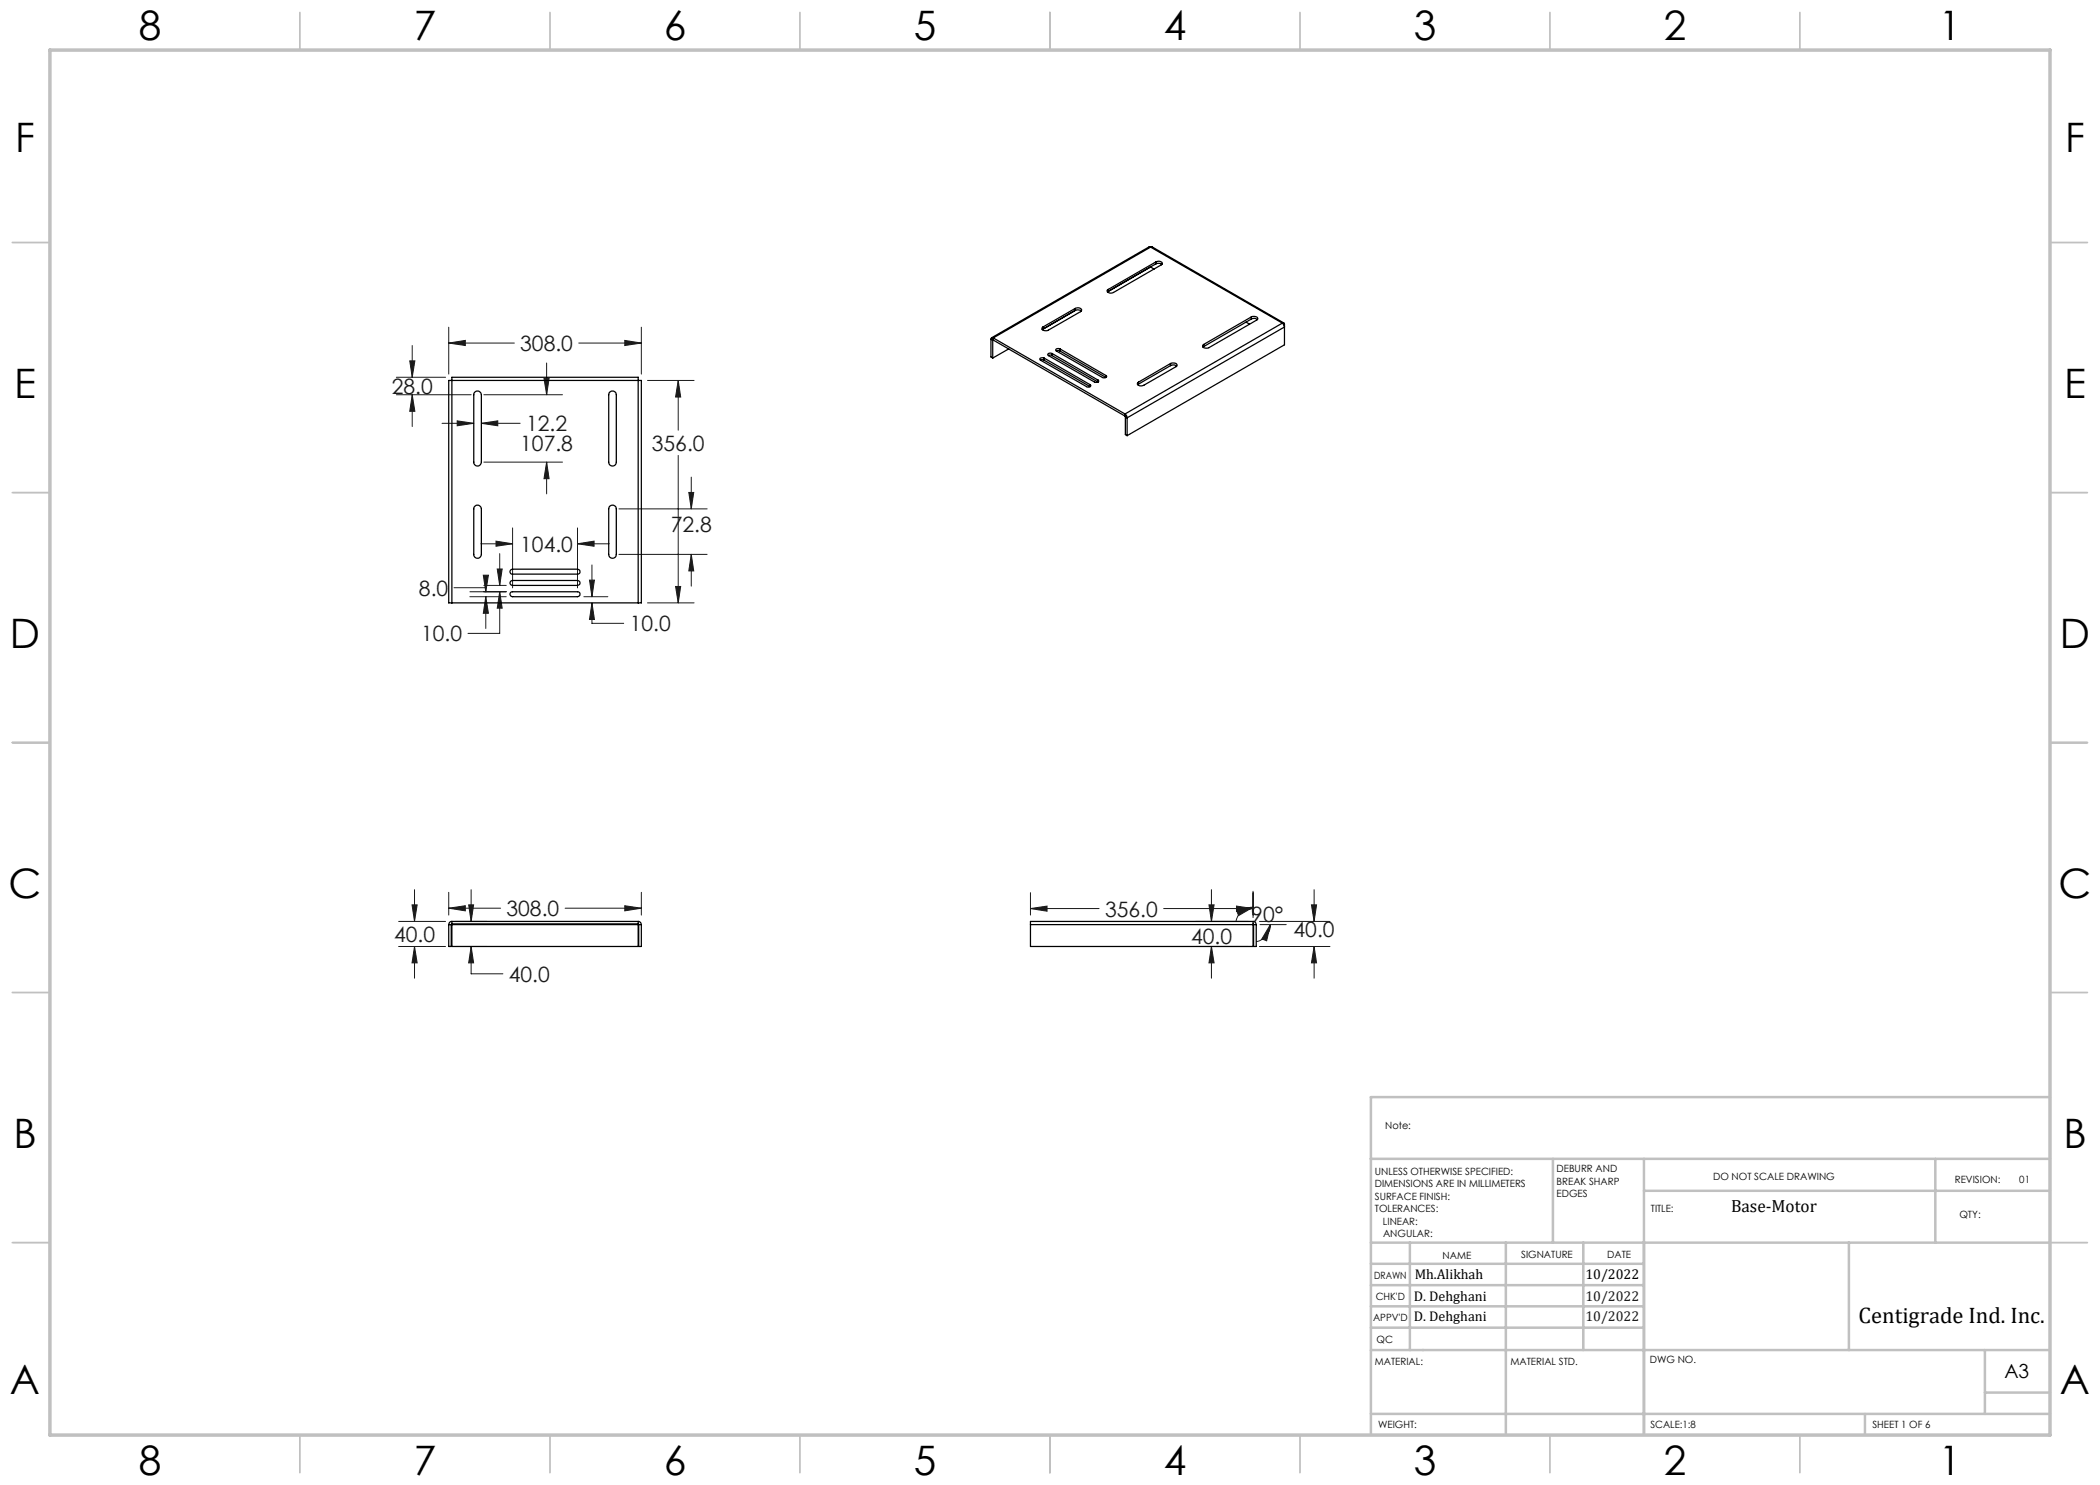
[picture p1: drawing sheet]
<svg xmlns="http://www.w3.org/2000/svg" width="420mm" height="297mm" viewBox="0 0 420 297" stroke-linecap="round" stroke-linejoin="round" font-family="sans-serif">
<g fill="none" stroke="#191924" stroke-width=".2">
<path d="M79.3 78.9h14.9M79.3 75.5h9.8M82 72.2h1l-.6 3.3zM82.4 78.9l.6 3.4h-1zM82.4 69.1v6.4M82.4 78.9v6.4M89.7 68.6l3.4-.5v1zM89.7 65.4v9.4M89.7 68.6h13.2M96.8 78.9h15.7M108.8 75.7h1l-.5 3.2zM109.3 72.6v6.3"/>
<path d="M115.7 68.6h12.6M125 68.1l3.3 .5-3.3 .5zM128.3 65.4v9.4M129.5 76.1h9.3M135.6 76.1l.5 3.3h-1zM135.6 76.1v9.9M88.4 84.7h6.4M91.4 84.2l3.4 .5-3.4 .5zM96.3 84.7l3.3-.5v1zM96.3 84.7h7.7M96.8 92.4h15.7M109.3 92.4l.5 3.3h-1z"/>
<path d="M109.3 92.4v6.4M135.6 91.1v29.5M137.8 98.5h.9l-.4 3.3zM138.3 95.4v6.4M90.8 117.5h6.4v.9M94 118.4h7.2M94 119.3h7.2M96.2 108.8h6.3M96.7 115h1l-.5 3.4zM96.8 117.1h4.4M97.2 119.3l.5 3.4h-1zM97.2 119.3v6.4"/>
<path d="M99.2 108.2l3.3 .6-3.3 .5zM99.4 113.8h1l-.5 3.3zM99.9 118.4l.5 3.2h-1zM99.9 118.4v8.3h-6.3M99.9 110.7v6.4M102.5 105.6v12M115.5 108.8l3.3-.6v1.1zM115.5 105.6v12M115.5 108.8h6.3M116.8 119.3h4.8M117.9 116h1l-.5 3.3zM118.4 113v6.3"/>
<path d="M123.8 110.9h17.6M123.8 101.8h17.6M135.1 117.3h1l-.5 3.3zM138.3 110.9l.4 3.3h-.9zM138.3 110.9v6.3M118.4 120.6l.5 3.3h-1zM118.4 120.6v4.1h6.3M129.5 120.6h9.3M82.9 177.9v6.4M89.7 178.5v4.5M94.2 177.9v6.4M128.3 178.5v4.5"/>
<path d="M206.1 178.5v4.5M242.3 177.9v6.4M250.6 178.3v5.2M262.8 177.9v6.4M79.7 189.3h9.4M79.7 184.3h9.4M82.4 181h1l-.5 3.3zM82.9 189.3l.5 3.3h-1zM82.9 189.3v6.3M89.7 181.6l3.4-.5v1.1zM89.7 181.6h10.4M91 189.3h6.4"/>
<path d="M91 184.3h6.4M93.7 181h1l-.5 3.3zM94.2 189.3l.5 3.3h-1zM94.2 189.3v5.5h6.4M113 181.6h15.3M125 181.1l3.3 .5-3.3 .6zM206.1 181.7l3.3-.5v1zM206.1 181.7h13.7M232.7 181.7h17.9M239.1 189.3h10.6M239.1 184.3h10.6M241.8 181h1l-.5 3.3z"/>
<path d="M242.3 189.3l.5 3.3h-1zM242.3 189.3v6.3M247.3 181.2l3.3 .5-3.3 .5zM247.4 182.2l3.2-.8-2.9 1.7zM250.6 181.4a3.5 3.5 0 0 0-3.4 2.9M251.9 189.3h14.1M251.9 184.3h14.1M252 184.9h5.2M254.1 184.9l-.8 3.3-.9-.4zM254.1 184.9a3.4 3.4 0 0 1-2.9 3.4M262.3 181h1l-.5 3.3zM262.8 189.3l.5 3.3h-1z"/>
<path d="M262.8 189.3v6.3"/>
</g>
<g fill="none" stroke="#c0c0c0" stroke-width=".35">
<path d="M60 2.5v7.5M110 2.5v7.5M160 2.5v7.5M210 2.5v7.5M260 2.5v7.5M310 2.5v7.5M360 2.5v7.5M2.5 48.5h7.5M410 48.5h7.5M2.5 98.5h7.5M410 98.5h7.5M2.5 148.5h7.5"/>
<path d="M410 148.5h7.5M2.5 198.5h7.5M410 198.5h7.5M2.5 248.5h7.5M410 248.5h7.5M60 287v7.5M110 287v7.5M160 287v7.5M210 287v7.5M260 287v7.5M310 287v7.5M360 287v7.5"/>
</g>
<g fill="none" stroke="#c0c0c0" stroke-width=".5">
<path d="M410 219.4h-135.8v67.4M274.2 231.8h135.8M310.6 231.8v16.7M328.8 231.8v55.2M328.8 238.2h81.2M387.1 231.8v16.7M274.2 248.5h135.8M274.2 257h54.6M274.2 252.8h54.6M282 248.5v21.5M301.2 248.5v38.3M316.7 248.5v21.5"/>
<path d="M369.8 248.5v21.5M274.2 265.5h54.6M274.2 261.3h54.6M274.2 270h135.8M397 270v12.8M397 278.5h13M274.2 282.8h135.8M373 282.8v4.2"/>
</g>
<path d="M10 10h400v277h-400z" fill="none" stroke="#c0c0c0" stroke-width=".7"/>
<path d="M89.7 181.6l3.4-.5v1.1zM125 181.1l3.3 .5-3.3 .6zM94.2 189.3l.5 3.3h-1zM93.7 181h1l-.5 3.3zM82.9 189.3l.5 3.3h-1zM82.4 181h1l-.5 3.3zM262.8 189.3l.5 3.3h-1zM262.3 181h1l-.5 3.3zM247.3 181.2l3.3 .5-3.3 .5zM206.1 181.7l3.3-.5v1zM254.1 184.9l-.8 3.3-.9-.4zM247.4 182.2l3.2-.8-2.9 1.7zM242.3 189.3l.5 3.3h-1zM241.8 181h1l-.5 3.3zM89.7 68.6l3.4-.5v1zM125 68.1l3.3 .5-3.3 .5zM135.6 76.1l.5 3.3h-1zM135.1 117.3h1l-.5 3.3zM91.4 84.2l3.4 .5-3.4 .5zM96.3 84.7l3.3-.5v1zM82.4 78.9l.6 3.4h-1zM82 72.2h1l-.6 3.3zM108.8 75.7h1l-.5 3.2zM109.3 92.4l.5 3.3h-1zM138.3 110.9l.4 3.3h-.9zM137.8 98.5h.9l-.4 3.3zM99.2 108.2l3.3 .6-3.3 .5zM115.5 108.8l3.3-.6v1.1zM96.7 115h1l-.5 3.4zM97.2 119.3l.5 3.4h-1zM117.9 116h1l-.5 3.3zM118.4 120.6l.5 3.3h-1zM99.4 113.8h1l-.5 3.3zM99.9 118.4l.5 3.2h-1z" fill="#191924"/>
<g fill="none" stroke="#000" stroke-width=".25">
<path d="M221.7 57.9v.4l-.2 .1M230 53.4h.1M230.1 49.4h-.3l-31.5 18.2M230.1 49.4h.3l26.4 15.2M230.1 49.4l-31.5 18.2M230.1 49.4l26.4 15.2M230.2 53.3l.6 .5M231.2 52.4a.79 .79 0 0 1 1.2 .4l-9.7 5.7a.79 .79 0 0 1-1.3-.4l.3-.2M231.2 52.8a1.18 1.18 0 0 1 1.2 .1M231.2 52.4l-9.5 5.5M231.2 52.8l-9.7 5.5M231.2 52.4v.4"/>
<path d="M90.4 76.1v-.6h37.2v.6M90.4 76.1h-.7v44.5h.7M90.4 76.1v44.5M90.4 76.1h37.2M94.9 78.5a.76 .76 0 0 1 .9-.3 .76 .76 0 0 1 .5 .7v13.5a.76 .76 0 0 1-.8 .8 .76 .76 0 0 1-.7-.8v-13.6zM121.9 78.5a.76 .76 0 0 1 .9-.3 .76 .76 0 0 1 .5 .7v13.5a.76 .76 0 0 1-.8 .8 .76 .76 0 0 1-.8-.8v-13.5zM127.6 76.1h.7v44.5h-.7M127.6 76.1v44.5M198.2 67.8l.3 .2M198.2 67.8v3.6l.3 .2M198.5 68v3.6M198.6 68h-.1"/>
<path d="M198.6 67.6a.28 .28 0 0 0-.3 0 .28 .28 0 0 0-.1 .2M198.6 68l26.4 15.2M198.6 67.6v.4M198.6 67.6l26.4 15.2M201.8 69.8l-3.3 1.8M208.1 72l9.2 5.3a.4 .4 0 0 0 .6 .2 .4 .4 0 0 0 .1-.6M208.1 72l.3-.1 .4 .1M208.6 65.4v.4l-.1 .1M208.8 71.6a.51 .51 0 0 0-.8 .4h.1M208.8 71.6l9.2 5.3M208.8 72l9.2 5.3v-.4M208.8 71.6v.4"/>
<path d="M209.7 71.1l9.2 5.3a.45 .45 0 0 0 .5 .1 .45 .45 0 0 0 .3-.4l-.1-.1M209.7 71.1l.3-.1 .4 .1M210.4 70.7a.59 .59 0 0 0-.8 .2l.1 .2M210.4 70.7l9.2 5.3M210.4 71.1l9.2 5.3v-.4M210.4 70.7v.4M211.3 70.2l9.2 5.3a.45 .45 0 0 0 .5 .1 .45 .45 0 0 0 .3-.4l-.1-.1M211.3 70.2l.3-.1 .4 .1M212 69.8a.59 .59 0 0 0-.9 .2l.2 .2M212 69.8l9.2 5.3M212 70.2l9.2 5.3v-.4M212 69.8v.4"/>
<path d="M215 61.7a.88 .88 0 0 1 1.3 .3l-.2 .3-6.4 3.7a.81 .81 0 0 1-1.3-.4l.2-.2M215 61.7v.4a1.15 1.15 0 0 1 1.3 .1M215 61.7l-6.4 3.7M215.1 62.1l-6.6 3.8M227.7 76.8l-.2 .1M227.7 76.4v.4M234.1 72.7a.89 .89 0 0 1 1.3 .4l-.2 .2-6.4 3.7a.77 .77 0 0 1-1.3-.4l.2-.2M234.1 73.1a1.05 1.05 0 0 1 1.2 .1M234.1 72.7l-6.4 3.7M234.1 72.7v.4M234.1 73.1l-6.4 3.7M240.7 69.3l-.1 .1"/>
<path d="M240.7 68.9v.4M249.2 64.4l.7 .4M250.3 63.4a.81 .81 0 0 1 1.2 .4l-9.7 5.7a.81 .81 0 0 1-1.3-.4l.2-.2M250.3 63.8a1 1 0 0 1 1.2 .1M250.3 63.4l-9.6 5.5M250.3 63.4v.4M250.3 63.8l-9.6 5.5M256.5 64.6l.4 .8-31.5 18.2M256.5 64.6a.26 .26 0 0 1 .3 0 .26 .26 0 0 1 .1 .3M256.5 64.6l-31.5 18.2M256.9 64.9v4.1l-31.5 18.1M256.9 64.9h-.1"/>
<path d="M225 82.8l.2 .2 .2 .6M225 83.2l.1 .2M225 82.8v.4M225.1 83.4l.3 .2M225.1 83.4v3.5l.3 .2M225.4 83.6v3.5M94.9 101.3a.76 .76 0 0 1 .9-.2 .76 .76 0 0 1 .5 .7v9.1a.76 .76 0 0 1-.8 .8 .76 .76 0 0 1-.7-.8v-9.3zM102.1 118.5l.2-.1h13.2a.49 .49 0 0 1 .5 .4 .49 .49 0 0 1-.5 .5h-13l-.4-.2-.1-.3zM102.2 113.9l.3-.1h13a.49 .49 0 0 1 .5 .5 .49 .49 0 0 1-.5 .5h-13a.49 .49 0 0 1-.5-.3 .49 .49 0 0 1 .2-.6zM102.2 116.2l.3-.1h13a.49 .49 0 0 1 .5 .5 .49 .49 0 0 1-.5 .5h-13a.49 .49 0 0 1-.5-.3 .49 .49 0 0 1 .2-.6zM121.9 101.3a.76 .76 0 0 1 .9-.2 .76 .76 0 0 1 .5 .7v9.1a.76 .76 0 0 1-.8 .8 .76 .76 0 0 1-.8-.8v-9.1zM90.4 120.6h37.2"/>
<path d="M89.7 184.9h.5M89.7 184.9v4.4h.5v-4.4M90.4 184.8l-.2 .1M90.4 184.3a.6 .6 0 0 0-.7 .6M90.4 184.8v.1M90.4 184.9v4.4h37.2v-4.4M90.4 184.9h37.2M90.4 184.3v.5M90.4 184.3h37.2M90.4 184.8h37.2M127.6 184.8l.1 .1M127.6 184.3a.66 .66 0 0 1 .7 .6"/>
<path d="M127.6 184.8v.1M127.6 184.3v.5M127.7 184.9h.6M127.7 184.9v4.4h.6v-4.4M206.1 184.9h44.5M206.1 184.9v4.4h44.5v-4.4M250.6 184.3h-44.5v.6M250.6 184.3v.6M250.6 184.8l.1 .1M250.6 184.3a.66 .66 0 0 1 .6 .6M250.7 184.9h.5M250.7 184.9v4.4h.5v-4.4"/>
</g>
<g font-size="8.1">
<text x="27.8" y="8">8</text>
<text x="82.8" y="8">7</text>
<text x="132.8" y="8">6</text>
<text x="182.8" y="8">5</text>
<text x="232.8" y="8">4</text>
<text x="282.8" y="8">3</text>
<text x="332.8" y="8">2</text>
<text x="387.8" y="8">1</text>
<text x="3" y="30.4">F</text>
<text x="413" y="30.4">F</text>
<text x="2.8" y="79.6">E</text>
<text x="412.8" y="79.6">E</text>
<text x="2" y="129.6">D</text>
<text x="412" y="129.6">D</text>
<text x="1.7" y="179.6">C</text>
<text x="411.7" y="179.6">C</text>
<text x="2.7" y="229.6">B</text>
<text x="412.7" y="229.6">B</text>
<text x="2" y="278.9">A</text>
<text x="412" y="278.9">A</text>
<text x="27.8" y="295">8</text>
<text x="82.8" y="295">7</text>
<text x="132.8" y="295">6</text>
<text x="182.8" y="295">5</text>
<text x="232.8" y="295">4</text>
<text x="282.8" y="295">3</text>
<text x="332.8" y="295">2</text>
<text x="387.8" y="295">1</text>
</g>
<text font-size="4.5" x="371.7" y="264.6">Centigrade Ind. Inc.</text>
<g font-size="4.2" fill="#191924">
<text x="104.1" y="70.2">308.0</text>
<text x="78.4" y="78.8">28.0</text>
<text x="105.2" y="86.2">12.2</text>
<text x="104.1" y="90.1">107.8</text>
<text x="130.4" y="90.1">356.0</text>
<text x="134.2" y="106.4">72.8</text>
<text x="104.1" y="110.3">104.0</text>
<text x="83.8" y="119.1">8.0</text>
<text x="84.2" y="128.3">10.0</text>
<text x="125.9" y="126.3">10.0</text>
<text x="101.3" y="183.2">308.0</text>
<text x="221" y="183.3">356.0</text>
<text x="250.3" y="184.5">90°</text>
<text x="78.8" y="188.4">40.0</text>
<text x="238.2" y="188.8">40.0</text>
<text x="258.7" y="187.4">40.0</text>
<text x="101.8" y="196.4">40.0</text>
</g>
<text font-size="3.9" x="400.9" y="275.5">A3</text>
<text font-size="3.5" x="346.2" y="242.4">Base-Motor</text>
<g font-size="2.8">
<text x="282.9" y="255.9">Mh.Alikhah</text>
<text x="317.1" y="255.9">10/2022</text>
<text x="282.8" y="260.1">D. Dehghani</text>
<text x="282.8" y="264.2">D. Dehghani</text>
</g>
<g font-size="2.8" fill="#191924">
<text x="317.1" y="260.1">10/2022</text>
<text x="317.1" y="264.2">10/2022</text>
</g>
<g font-size="2">
<text x="277" y="225.8">Note:</text>
<text x="275" y="234.9">UNLESS OTHERWISE SPECIFIED:</text>
<text x="275" y="237.4">DIMENSIONS ARE IN MILLIMETERS</text>
<text x="275" y="239.9">SURFACE FINISH:</text>
<text x="311.3" y="234.5">DEBURR AND</text>
<text x="311.3" y="237">BREAK SHARP</text>
<text x="311.3" y="239.5">EDGES</text>
<text x="342.6" y="236">DO NOT SCALE DRAWING</text>
<text x="391" y="236.6">REVISION:</text>
<text x="403.9" y="236.6">01</text>
<text x="275" y="242.4">TOLERANCES:</text>
<text x="276.6" y="244.9">LINEAR:</text>
<text x="330.2" y="242.4">TITLE:</text>
<text x="391.9" y="243.7">QTY:</text>
<text x="276.6" y="247.4">ANGULAR:</text>
<text x="288.5" y="251.7">NAME</text>
<text x="304.2" y="251.7">SIGNATURE</text>
<text x="321.4" y="251.7">DATE</text>
<text x="274.8" y="255.9">DRAWN</text>
<text x="275.1" y="260.1">CHK'D</text>
<text x="274.6" y="264.2">APPV'D</text>
<text x="275.3" y="268.5">QC</text>
<text x="275" y="273">MATERIAL:</text>
<text x="302.1" y="273">MATERIAL STD.</text>
<text x="330" y="272.5">DWG NO.</text>
<text x="275.6" y="285.6">WEIGHT:</text>
<text x="330.1" y="285.6">SCALE:1:8</text>
<text x="374.5" y="285.6">SHEET 1 OF 6</text>
</g>
</svg>
